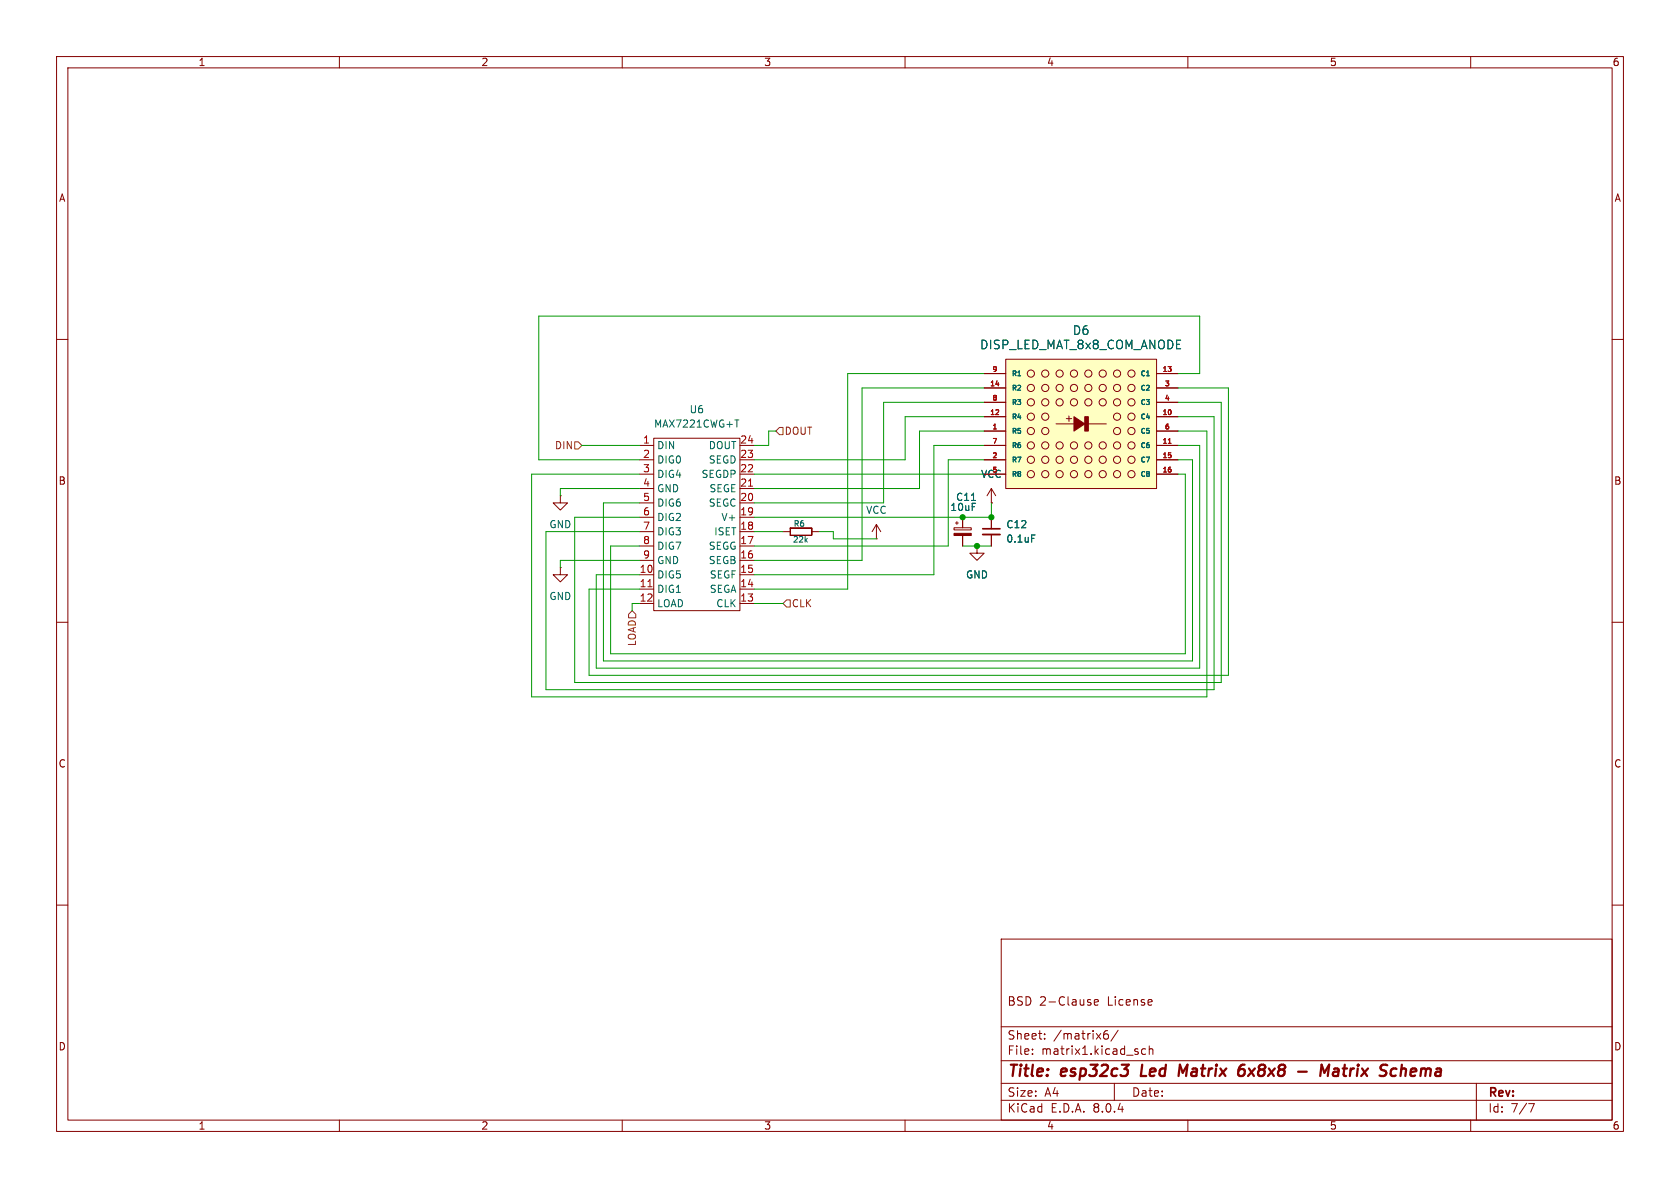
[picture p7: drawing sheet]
<svg xmlns="http://www.w3.org/2000/svg" width="297mm" height="210mm" viewBox="0 0 297 210" stroke-linecap="round" stroke-linejoin="round" font-family="sans-serif">
<g fill="none" stroke="#840000" stroke-width=".18">
<path d="M10 10h277v190h-277zM12 12h273v186h-273zM60 10v2M110 10v2M160 10v2M210 10v2M260 10v2M10 60h2M285 60h2M113 78.7h2.6M115.6 77.5h15.2v30.5h-15.2zM130.8 78.7h2.5"/>
<path d="M99.1 87.6v1.3h1.2l-1.2 1.3-1.3-1.3h1.3M99.1 87.6h.1M113 94h2.6M113 99.1h2.6M113 96.5h2.6M113 91.4h2.6M113 81.3h2.6M113 88.9h2.6M113 86.4h2.6M113 83.8h2.6M130.8 94h2.5M130.8 99.1h2.5"/>
<path d="M130.8 96.5h2.5M130.8 91.4h2.5M130.8 81.3h2.5M130.8 88.9h2.5M130.8 86.4h2.5M130.8 83.8h2.5M138.4 94h1.3M139.7 94.6h3.8zM139.7 93.3v1.3zM139.7 93.3l3.8 .1zM143.5 93.3v1.3zM143.5 94h1.3"/>
<path d="M154.9 95.3h.1M154.9 92.7l-.7 1.3M154.9 92.7v2.6M154.9 92.7l.8 1.3M168.7 93.3h3v.4h-3zM168.9 92.5h.5M169.2 92.2v.5M170.2 91.4v1.9M170.2 94.7v1.8M172.7 96.5v1.3h1.3l-1.3 1.3-1.3-1.3h1.3M172.7 96.5h.1M175.3 88.9h.1"/>
<path d="M175.3 86.4l-.8 1.2M175.3 86.4v2.5M175.3 91.4v2.1M175.3 94.5v2M175.3 86.4l.7 1.2M10 110h2M99.1 100.3v1.3h1.2l-1.2 1.3-1.3-1.3h1.3M99.1 100.3h.1M113 101.6h2.6M113 104.1h2.6M113 106.7h2.6M130.8 101.6h2.5"/>
<path d="M130.8 104.1h2.5M130.8 106.7h2.5M285 110h2M10 160h2M285 160h2M177 166h108v32h-108zM192.7 177.2l.2 .2-.2 .3M192.7 176.7l.1 .1M193.5 177.2l.7-.1-.1-.3-.4-.1-.2 .2v.7h.6M203.6 176.8l.1 .3-.7 .1M60 198v2M110 198v2"/>
<path d="M160 198v2M177 194.5h108M177 191.5h108M177 187.5h108M177 181.5h108M182.5 186.3v.1M182.5 185.5v.1M184.7 183.6v.1M184.7 182.8v.1M195.8 182.2a.59 .59 0 0 0-.7 .6v.6l.1 .2 .5 .1 .2-.1 .1-.5-.2-.3h-.4l-.3 .3M197 191.5v3M197.7 182.1l-1.3 2"/>
<path d="M202.5 185.5l-.4-.1-.3 .3v.4l.2 .2h.5M203.2 185.5l.2-.1 .3 .1 .1 .9M203.2 184.9v1.5M210 198v2M260 198v2M261 191.5v6.5M270.2 195.1h1l-.6 1.5"/>
</g>
<path d="M201.9 188.2l-.2 2h.9M208.6 188.2l.5 1.4 .8-1.4M219.4 189h.3l.3 .2v.6a.66 .66 0 0 1-.8 .4M220 188.2l-.6 .1M221.8 188.9l-1.2 1.3M229.5 189.4h1.5M233.4 190.2l.2-2 .5 1.4 .9-1.4-.3 2M235.8 189l.2-.1 .6 .1-.1 1.2M236.6 189.4h-.6a.4 .4 0 0 0-.4 .4 .4 .4 0 0 0 .3 .4l.7-.1M247.8 188.2l-.2 2M248.3 188.9l-.6 .2" fill="none" stroke="#840000" stroke-width=".4"/>
<path d="M168.7 94.3h3v.4h-3z" fill="#840000" stroke="#840000" stroke-width=".18"/>
<path d="M129.9 74.2h.7M171.7 88.5h.8M182.4 94.6h.6" fill="none" stroke="#006464" stroke-width=".18"/>
<path d="M173.7 94.5h3.1" fill="none" stroke="#840000" stroke-width=".33"/>
<path d="M173.7 93.5h3.1" fill="none" stroke="#840000" stroke-width=".3"/>
<path d="M132.3 85.9h.7M114.5 103.7h.8" fill="none" stroke="#a90000" stroke-width=".18"/>
<path d="M177.8 63.5h26.7v22.9h-26.7z" fill="#ffffc2"/>
<g fill="none" stroke="#840000" stroke-width=".18">
<path d="M174 66h3.8M174 76.2h3.8M174 73.7h3.8M174 78.7h3.8M174 68.6h3.8M174 71.1h3.8M177.8 63.5h26.7v22.9h-26.7zM186.7 74.9h8.9M188.5 74h1M204.5 66h3.8M204.5 76.2h3.8M204.5 73.7h3.8"/>
<path d="M204.5 78.7h3.8M204.5 68.6h3.8M204.5 71.1h3.8M170.2 91.4v1.9M170.2 94.7v1.8M172.7 96.5h.1M174 81.3h3.8M174 83.8h3.8M175.3 88.9h.1M175.3 91.4v2.1M175.3 94.5v2M204.5 81.3h3.8"/>
<path d="M204.5 83.8h3.8"/>
<circle cx="182.2" cy="66" r=".63"/>
<circle cx="182.2" cy="73.7" r=".63"/>
<circle cx="182.2" cy="71.1" r=".63"/>
<circle cx="182.2" cy="78.7" r=".63"/>
<circle cx="182.2" cy="76.2" r=".63"/>
<circle cx="182.2" cy="68.6" r=".63"/>
<circle cx="184.8" cy="66" r=".63"/>
<circle cx="184.8" cy="71.1" r=".63"/>
<circle cx="184.8" cy="73.7" r=".63"/>
<circle cx="184.8" cy="76.2" r=".63"/>
<circle cx="184.8" cy="68.6" r=".63"/>
<circle cx="184.8" cy="78.7" r=".63"/>
<circle cx="187.3" cy="66" r=".63"/>
<circle cx="187.3" cy="78.7" r=".63"/>
<circle cx="187.3" cy="68.6" r=".63"/>
<circle cx="187.3" cy="71.1" r=".63"/>
<circle cx="189.9" cy="71.1" r=".63"/>
<circle cx="189.9" cy="66" r=".63"/>
<circle cx="189.9" cy="78.7" r=".63"/>
<circle cx="189.9" cy="68.6" r=".63"/>
<circle cx="192.4" cy="66" r=".63"/>
<circle cx="192.4" cy="71.1" r=".63"/>
<circle cx="192.4" cy="78.7" r=".63"/>
<circle cx="192.4" cy="68.6" r=".63"/>
<circle cx="194.9" cy="71.1" r=".63"/>
<circle cx="194.9" cy="68.6" r=".63"/>
<circle cx="194.9" cy="66" r=".63"/>
<circle cx="194.9" cy="78.7" r=".63"/>
<circle cx="197.5" cy="66" r=".63"/>
<circle cx="197.5" cy="71.1" r=".63"/>
<circle cx="197.5" cy="73.7" r=".63"/>
<circle cx="197.5" cy="78.7" r=".63"/>
<circle cx="197.5" cy="76.2" r=".63"/>
<circle cx="197.5" cy="68.6" r=".63"/>
<circle cx="200" cy="66" r=".63"/>
<circle cx="200" cy="73.7" r=".63"/>
<circle cx="200" cy="76.2" r=".63"/>
<circle cx="200" cy="68.6" r=".63"/>
<circle cx="200" cy="71.1" r=".63"/>
<circle cx="200" cy="78.7" r=".63"/>
<circle cx="182.2" cy="81.3" r=".63"/>
<circle cx="182.2" cy="83.8" r=".63"/>
<circle cx="184.8" cy="83.8" r=".63"/>
<circle cx="184.8" cy="81.3" r=".63"/>
<circle cx="187.3" cy="83.8" r=".63"/>
<circle cx="187.3" cy="81.3" r=".63"/>
<circle cx="189.9" cy="81.3" r=".63"/>
<circle cx="189.9" cy="83.8" r=".63"/>
<circle cx="192.4" cy="81.3" r=".63"/>
<circle cx="192.4" cy="83.8" r=".63"/>
<circle cx="194.9" cy="83.8" r=".63"/>
<circle cx="194.9" cy="81.3" r=".63"/>
<circle cx="197.5" cy="83.8" r=".63"/>
<circle cx="197.5" cy="81.3" r=".63"/>
<circle cx="200" cy="83.8" r=".63"/>
<circle cx="200" cy="81.3" r=".63"/>
</g>
<g fill="#840000" stroke="#840000" stroke-width=".18">
<path d="M189.9 73.7l1.9 1.2-1.9 1.3z"/>
<path d="M191.8 73.7h.6v2.5h-.6z"/>
</g>
<path d="M206.5 78.4h.5" fill="none" stroke="#a90000" stroke-width=".18"/>
<path d="M101.6 78.1h.6l.7 .6-.7 .7h-.6zM137.2 76.2l.6-.6h.6v1.2h-.6zM111.8 108l.6 .6v.6h-1.3v-.6zM139.1 106h.6v1.3h-.6l-.7-.6z" fill="none" stroke="#725600" stroke-width=".18"/>
<g fill="none" stroke="#009600" stroke-width=".18">
<path d="M102.9 78.7h10.1M137.2 76.2h-1.3v2.5h-2.6M174 78.7h-8.9v22.9h-31.8M174 68.6h-21.6v30.5h-19.1M174 66h-24.1v38.1h-16.6M174 73.7h-14v7.6h-26.7M174 76.2h-11.4v10.2h-29.3M174 71.1h-17.8v17.8h-22.9M208.3 73.7h6.3v48.2h-118.1v-27.9h16.5M208.3 78.7h3.8v39.4h-106.7v-16.5h7.6M208.3 68.6h8.9v50.8h-113.1v-15.3h8.9M208.3 76.2h5.1v47h-119.4v-39.4h19"/>
<path d="M208.3 66h3.8v-10.1h-116.9v25.4h17.8M208.3 71.1h7.6v49.6h-114.3v-29.3h11.4M113 99.1h-13.9v1.2M113 86.4h-13.9v1.2M133.3 94h5.1M133.3 83.8h40.7M144.8 94h2.5v1.3h7.6M170.2 96.5h5.1M174 81.3h-6.4v15.2h-34.3M175.3 88.9v2.5h-42M208.3 83.8h1.2v31.8h-101.6v-19.1h5.1M208.3 81.3h2.5v35.5h-104.1v-27.9h6.3"/>
<path d="M113 106.7h-1.2v1.3M133.3 106.7h5.1"/>
</g>
<path d="M171.7 88.5h.8M182.4 94.6h.6" fill="none" stroke="#006464" stroke-width=".18"/>
<g fill="#009600" stroke="#009600" stroke-width=".18">
<circle cx="175.3" cy="91.4" r=".46"/>
<circle cx="170.2" cy="91.4" r=".46"/>
<circle cx="172.7" cy="96.5" r=".46"/>
</g>
<g font-size="2.8" fill="#840000">
<text x="178" y="190.9">Title:</text>
<text x="187.7" y="190.9">esp32c3</text>
<text x="202.6" y="190.9">Led</text>
<text x="210" y="190.9">Matrix</text>
<text x="221.4" y="190.9">6x8x8</text>
<text x="237.5" y="190.9">Matrix</text>
<text x="248.8" y="190.9">Schema</text>
</g>
<g font-size="2.1" fill="#006464">
<text x="189.6" y="59.4">D6</text>
<text x="173.2" y="62">DISP_LED_MAT_8x8_COM_ANODE</text>
</g>
<g font-size="2.1" fill="#840000">
<text x="178" y="178">BSD 2-Clause</text>
<text x="195.8" y="178">License</text>
<text x="178" y="184">Sheet:</text>
<text x="186.2" y="184">/matrix6/</text>
<text x="178" y="186.7">File:</text>
<text x="184.1" y="186.7">matrix1.kicad_sch</text>
<text x="178" y="196.9">KiCad</text>
<text x="178" y="194.1">Size:</text>
<text x="184.7" y="194.1">A4</text>
<text x="185.7" y="196.9">E.D.A.</text>
<text x="193.3" y="196.9">8.0.4</text>
<text x="200" y="194.1">Date:</text>
<text x="263" y="194.3">Rev:</text>
<text x="263" y="196.9">Id:</text>
<text x="267.1" y="196.9">7/7</text>
</g>
<g font-size="1.8" fill="#840000">
<text x="35" y="11.9">1</text>
<text x="85" y="11.9">2</text>
<text x="135" y="11.9">3</text>
<text x="185" y="11.9">4</text>
<text x="235" y="11.9">5</text>
<text x="285" y="11.9">6</text>
<text x="10.3" y="35.9">A</text>
<text x="285.3" y="35.9">A</text>
<text x="187.5" y="74.8">+</text>
<text x="10.3" y="85.9">B</text>
<text x="285.3" y="85.9">B</text>
<text x="10.3" y="135.9">C</text>
<text x="285.3" y="135.9">C</text>
<text x="10.3" y="185.9">D</text>
<text x="285.3" y="185.9">D</text>
<text x="35" y="199.9">1</text>
<text x="85" y="199.9">2</text>
<text x="135" y="199.9">3</text>
<text x="185" y="199.9">4</text>
<text x="235" y="199.9">5</text>
<text x="285" y="199.9">6</text>
</g>
<g font-size="1.8" fill="#006464">
<text x="115.5" y="75.8">MAX7221CWG+T</text>
<text x="121.8" y="73.3">U6</text>
<text x="116.1" y="79.6">DIN</text>
<text x="116.1" y="82.1">DIG0</text>
<text x="125.2" y="79.6">DOUT</text>
<text x="125.2" y="82.1">SEGD</text>
<text x="116.1" y="84.7">DIG4</text>
<text x="116.1" y="87.2">GND</text>
<text x="116.1" y="89.8">DIG6</text>
<text x="123.9" y="84.7">SEGDP</text>
<text x="125.2" y="89.8">SEGC</text>
<text x="125.3" y="87.2">SEGE</text>
<text x="168.9" y="88.7">C11</text>
<text x="173.3" y="84.7">VCC</text>
<text x="97" y="93.6">GND</text>
<text x="116.1" y="92.3">DIG2</text>
<text x="116.1" y="94.8">DIG3</text>
<text x="126.2" y="94.8">ISET</text>
<text x="127.4" y="92.3">V+</text>
<text x="153" y="91">VCC</text>
<text x="167.9" y="90.5">10uF</text>
<text x="177.8" y="93.6">C12</text>
<text x="116.1" y="97.4">DIG7</text>
<text x="116.1" y="99.9">GND</text>
<text x="125.2" y="99.9">SEGB</text>
<text x="125.2" y="97.4">SEGG</text>
<text x="177.8" y="96.1">0.1uF</text>
<text x="97" y="106.3">GND</text>
<text x="116.1" y="102.5">DIG5</text>
<text x="116.1" y="105">DIG1</text>
<text x="116.1" y="107.5">LOAD</text>
<text x="125.4" y="105">SEGA</text>
<text x="125.4" y="102.5">SEGF</text>
<text x="126.5" y="107.5">CLK</text>
<text x="170.7" y="102.5">GND</text>
</g>
<g font-size="1.8" fill="#725600">
<text x="138.6" y="77.1">DOUT</text>
<text x="98" y="79.6">DIN</text>
<text x="139.9" y="107.5">CLK</text>
<text x="112.6" y="114.3" transform="rotate(-90 112.6 114.3)">LOAD</text>
</g>
<g font-size="1.8" fill="#a90000">
<text x="113.6" y="78.5">1</text>
<text x="113.6" y="81">2</text>
<text x="113.6" y="83.6">3</text>
<text x="130.8" y="83.6">22</text>
<text x="130.8" y="81">23</text>
<text x="130.8" y="78.5">24</text>
<text x="113.6" y="86.1">4</text>
<text x="113.6" y="88.6">5</text>
<text x="130.8" y="88.6">20</text>
<text x="130.8" y="86.1">21</text>
<text x="113.6" y="91.2">6</text>
<text x="113.6" y="93.7">7</text>
<text x="130.8" y="93.7">18</text>
<text x="130.8" y="91.2">19</text>
<text x="113" y="101.3">10</text>
<text x="113.6" y="96.3">8</text>
<text x="113.6" y="98.8">9</text>
<text x="130.8" y="101.3">15</text>
<text x="130.8" y="98.8">16</text>
<text x="130.8" y="96.3">17</text>
<text x="113" y="103.9">11</text>
<text x="113" y="106.4">12</text>
<text x="130.8" y="106.4">13</text>
<text x="130.8" y="103.9">14</text>
</g>
<g font-size="1.4" fill="#006464">
<text x="140.2" y="93.3">R6</text>
<text x="140.1" y="96.1">22k</text>
</g>
<g font-size="1.2" fill="#a90000">
<text x="175.3" y="65.8">9</text>
<text x="205.4" y="65.8">13</text>
<text x="174.9" y="68.3">14</text>
<text x="175.3" y="70.9">8</text>
<text x="205.8" y="68.3">3</text>
<text x="205.8" y="70.9">4</text>
<text x="174.9" y="73.4">12</text>
<text x="175.3" y="75.9">1</text>
<text x="205.4" y="73.4">10</text>
<text x="205.8" y="75.9">6</text>
<text x="175.3" y="81">2</text>
<text x="175.3" y="83.6">5</text>
<text x="175.3" y="78.5">7</text>
<text x="205.4" y="78.5">11</text>
<text x="205.4" y="81">15</text>
<text x="205.4" y="83.6">16</text>
</g>
<g font-size="1.2" fill="#006464">
<text x="178.8" y="66.7">R1</text>
<text x="178.8" y="69.2">R2</text>
<text x="178.8" y="71.8">R3</text>
<text x="201.5" y="66.7">C1</text>
<text x="201.5" y="69.2">C2</text>
<text x="201.5" y="71.8">C3</text>
<text x="178.8" y="76.9">R5</text>
<text x="178.8" y="74.3">R4</text>
<text x="201.5" y="74.3">C4</text>
<text x="201.5" y="76.9">C5</text>
<text x="178.8" y="81.9">R7</text>
<text x="178.8" y="79.4">R6</text>
<text x="201.5" y="79.4">C6</text>
<text x="201.5" y="81.9">C7</text>
<text x="178.8" y="84.5">R8</text>
<text x="201.5" y="84.5">C8</text>
</g>
</svg>
